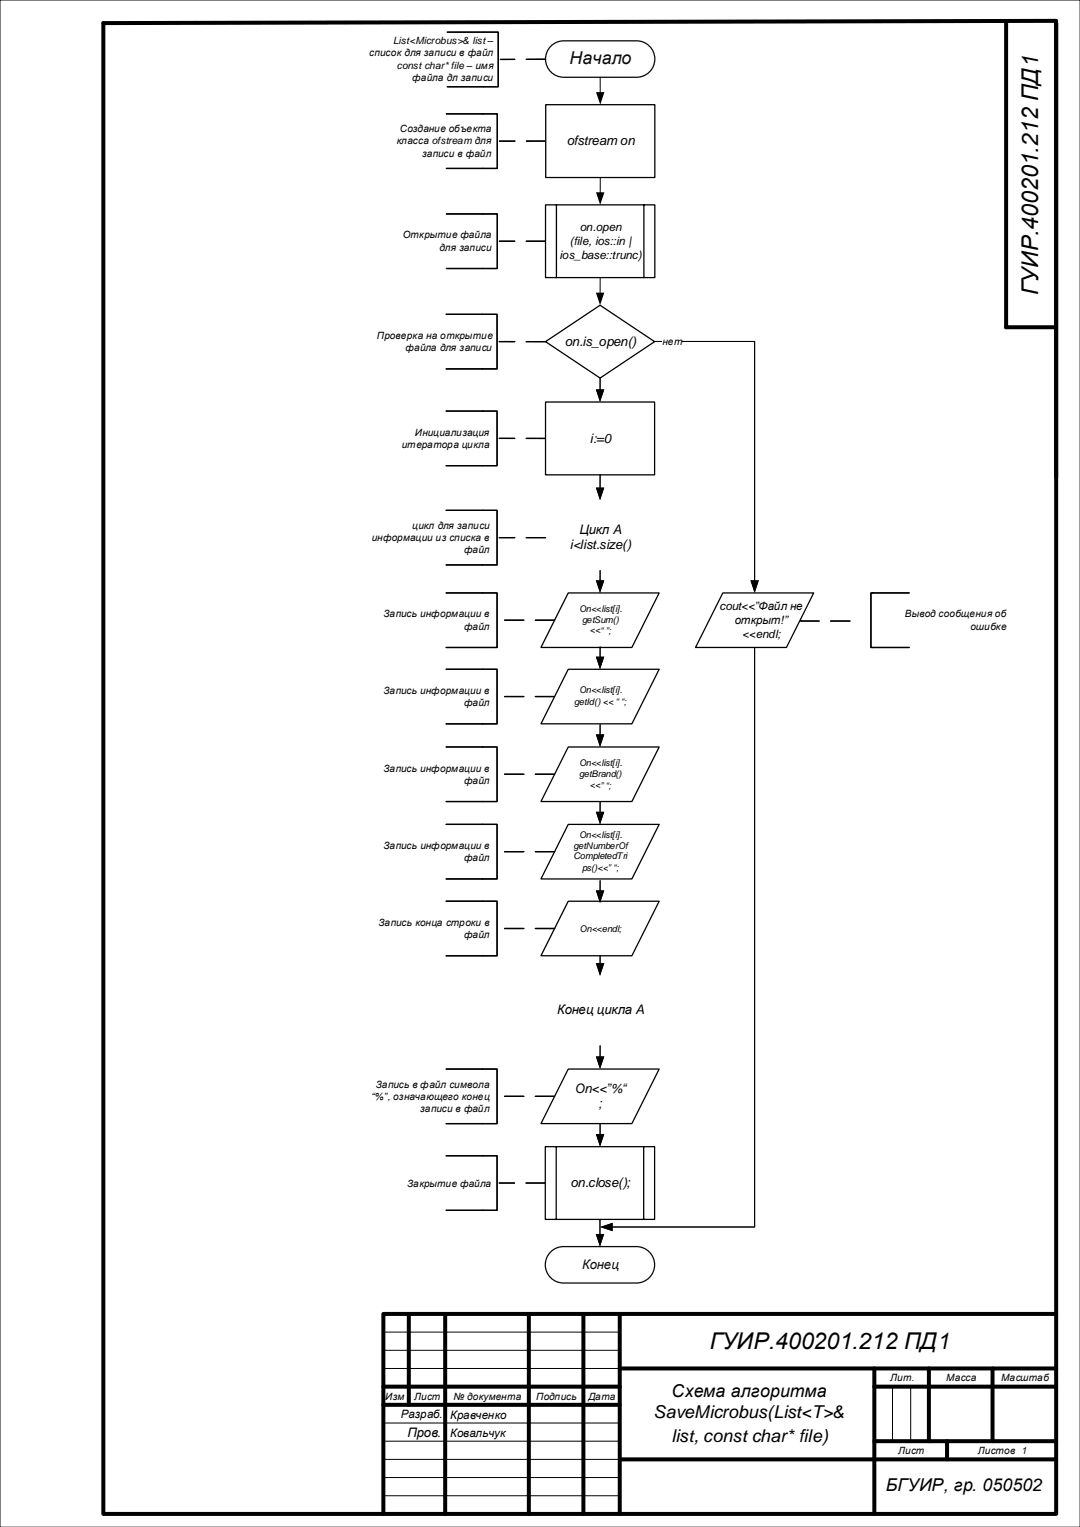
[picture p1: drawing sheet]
<svg xmlns="http://www.w3.org/2000/svg" width="297mm" height="420mm" viewBox="0 0 297 420" stroke-linecap="round" stroke-linejoin="round" font-family="sans-serif">
<path d="M105.4 366.3h65M105.4 371.4h65M105.4 376.4h65M105.4 391.4h65M105.4 396.4h65M245.4 381.3v15.1M250.4 381.3v15.1M0 420v-420h297v420M105.4 401.3h65.1M105.4 406.3h65M105.4 411.3h65" fill="none" stroke="#000" stroke-width=".27"/>
<g fill="none" stroke="#000" stroke-width="1.1">
<path d="M276.6 5.8v84.2h13.4M290.4 5.7l-262 .6v410.1h262v-410.1v125M112.4 361.4v24.9M122.4 361.4v55M145.4 361.4v55M160.4 361.4v55M170.4 376.4h120M170.4 361.4v55M240.4 376.4v40M255.4 376.4v20M272.9 376.4v20M290.4 361.4h-185v55"/>
<path d="M105.4 381.3h65M105.4 386.3h65M240.4 381.3h50M240.4 396.4h50M260.4 396.4v4.9M170.5 401.3h119.9"/>
</g>
<path d="M151.8 12.4a5 5 0 0 1 3.2-1.2h20a5 5 0 0 1 5.1 5 5 5 0 0 1-5.1 5h-20a5 5 0 0 1-4.7-3.2 5 5 0 0 1 1.5-5.6z" fill-rule="evenodd" fill="#fff"/>
<path d="M151.8 12.4a5 5 0 0 1 3.2-1.2h20a5 5 0 0 1 5.1 5 5 5 0 0 1-5.1 5h-20a5 5 0 0 1-4.7-3.2 5 5 0 0 1 1.5-5.6z" fill="none" stroke="#0c0c0c" stroke-width=".35"/>
<path d="M123 8.8h14v15.1h-14M122.7 31.3h14v15h-14M122.7 58.8h14v15h-14M122.7 86.4h14v15h-14M122.7 113.1h14v15h-14M122.7 140.4h14v15h-14" fill="none" stroke="#000" stroke-width=".35"/>
<path d="M150 16.3l-12.4 .1M150.1 38.8h-12.8M150 66.3h-12.7M150 94l-12.7-.1M150 120.6h-12.7M150 147.9h-12.7" fill="none" stroke="#000" stroke-width=".35" stroke-dasharray="5.3 3.2"/>
<path d="M150.1 28.8h30v20h-30z" fill-rule="evenodd" fill="#fff"/>
<path d="M150.1 28.8h30v20h-30z" fill="none" stroke="#000" stroke-width=".35"/>
<path d="M165 21.2v4.4M165.1 48.8l-.1 4.4" fill="none" stroke="#000" stroke-width=".27"/>
<path d="M163.9 25.3h2.3l-1.1 3.5zM163.9 52.9h2.3l-1.2 3.4z" fill="#000"/>
<path d="M150 56.3h30.1v20h-30.1z" fill-rule="evenodd" fill="#fff"/>
<path d="M150 56.3h30.1v20h-30.1zM153 56.3v20M177.1 56.3v20" fill="none" stroke="#000" stroke-width=".35"/>
<path d="M150 94l15-10.1 15 10.1-15 10z" fill-rule="evenodd" fill="#fff"/>
<path d="M150 94l15-10.1 15 10.1-15 10z" fill="none" stroke="#000" stroke-width=".35"/>
<path d="M150 110.6h30v20h-30z" fill-rule="evenodd" fill="#fff"/>
<path d="M150 110.6h30v20h-30z" fill="none" stroke="#000" stroke-width=".35"/>
<path d="M165 76.3v4.5M165 104v3.4M165 130.5v3.9M165 156.9v3" fill="none" stroke="#000" stroke-width=".27"/>
<path d="M163.9 80.5h2.3l-1.2 3.4zM163.8 107.1h2.4l-1.2 3.5zM163.8 134.1h2.4l-1.2 3.5zM163.8 159.6h2.4l-1.2 3.5z" fill="#000"/>
<path d="M156.2 294h25.1l-7.5 15h-25.1z" fill-rule="evenodd" fill="#fff"/>
<path d="M122.7 294h14v15h-14M156.2 294h25.1l-7.5 15h-25.1zM122.7 317.8h14v15.1h-14" fill="none" stroke="#000" stroke-width=".35"/>
<path d="M152.5 301.5h-15.2M149.9 325.3h-12.6" fill="none" stroke="#000" stroke-width=".35" stroke-dasharray="5.3 3.2"/>
<path d="M165 287.6v3.2M165 308.9v3.3" fill="none" stroke="#000" stroke-width=".27"/>
<path d="M163.8 290.5l2.4 .1-1.2 3.4zM163.8 311.9h2.4l-1.2 3.5z" fill="#000"/>
<path d="M149.9 315.4h30.1v20h-30.1z" fill-rule="evenodd" fill="#fff"/>
<path d="M149.9 315.4h30.1v20h-30.1zM152.9 315.4v20M177 315.4v20" fill="none" stroke="#000" stroke-width=".35"/>
<path d="M165 335.4v4.3" fill="none" stroke="#000" stroke-width=".27"/>
<path d="M163.8 339.4h2.3l-1.1 3.4z" fill="#000"/>
<path d="M151.1 344.6a5 5 0 0 1 3.9-1.8h20a5 5 0 0 1 5 5 5 5 0 0 1-5 5h-20a5 5 0 0 1-4.6-2.8 5 5 0 0 1 .7-5.4z" fill-rule="evenodd" fill="#fff"/>
<path d="M151.1 344.6a5 5 0 0 1 3.9-1.8h20a5 5 0 0 1 5 5 5 5 0 0 1-5 5h-20a5 5 0 0 1-4.6-2.8 5 5 0 0 1 .7-5.4z" fill="none" stroke="#0c0c0c" stroke-width=".35"/>
<path d="M180.1 93.9h27.4v66" fill="none" stroke="#000" stroke-width=".27"/>
<path d="M206.3 159.6h2.4l-1.2 3.5z" fill="#000"/>
<path d="M182 92.2h5.5v3.4h-5.5z" fill-rule="evenodd" fill="#fff"/>
<path d="M180.1 93.9h27.4v66" fill="none" stroke="#000" stroke-width=".27"/>
<path d="M206.3 159.6h2.4l-1.2 3.5z" fill="#000"/>
<g fill="#fff">
<path d="M182 92.2h5.5v3.4h-5.5z" fill-rule="evenodd"/>
<path d="M198.8 163.1h24.9l-7.5 15h-24.9z" fill-rule="evenodd"/>
</g>
<path d="M198.8 163.1h24.9l-7.5 15h-24.9zM250 163.1h-10.5v15h10.5" fill="none" stroke="#000" stroke-width=".35"/>
<path d="M220.2 170.6v.2h15v-.2h.2" fill="none" stroke="#000" stroke-width=".35" stroke-dasharray="5.3 3.2"/>
<path d="M207.5 178.1v159.3h-39.3" fill="none" stroke="#000" stroke-width=".27"/>
<path d="M165 337.4l3.5-1.1v2.3z" fill="#000"/>
<path d="M156.2 163.1h25.1l-7.5 15h-25.1z" fill-rule="evenodd" fill="#fff"/>
<path d="M122.7 163.1h14v15h-14M156.2 163.1h25.1l-7.5 15h-25.1z" fill="none" stroke="#000" stroke-width=".35"/>
<path d="M152.5 170.6h-15.2" fill="none" stroke="#000" stroke-width=".35" stroke-dasharray="5.3 3.2"/>
<path d="M156.2 184.1h25.1l-7.5 15h-25.1z" fill-rule="evenodd" fill="#fff"/>
<path d="M122.7 184.1h14v15h-14M156.2 184.1h25.1l-7.5 15h-25.1z" fill="none" stroke="#000" stroke-width=".35"/>
<path d="M152.5 191.6h-15.2" fill="none" stroke="#000" stroke-width=".35" stroke-dasharray="5.3 3.2"/>
<path d="M165 177.9v3" fill="none" stroke="#000" stroke-width=".27"/>
<path d="M163.8 180.6h2.4l-1.2 3.5z" fill="#000"/>
<path d="M156.2 205.4h25.1l-7.5 15h-25.1z" fill-rule="evenodd" fill="#fff"/>
<path d="M122.7 205.4h14v15h-14M156.2 205.4h25.1l-7.5 15h-25.1z" fill="none" stroke="#000" stroke-width=".35"/>
<path d="M152.5 212.9h-15.2" fill="none" stroke="#000" stroke-width=".35" stroke-dasharray="5.3 3.2"/>
<path d="M165 199.3v3" fill="none" stroke="#000" stroke-width=".27"/>
<path d="M163.8 202h2.4l-1.2 3.4z" fill="#000"/>
<path d="M156.2 226.7h25.1l-7.5 15h-25.1z" fill-rule="evenodd" fill="#fff"/>
<path d="M122.7 226.7h14v15h-14M156.2 226.7h25.1l-7.5 15h-25.1z" fill="none" stroke="#000" stroke-width=".35"/>
<path d="M152.5 234.2h-15.2" fill="none" stroke="#000" stroke-width=".35" stroke-dasharray="5.3 3.2"/>
<path d="M165 220.6v2.9" fill="none" stroke="#000" stroke-width=".27"/>
<path d="M163.8 223.3h2.4l-1.2 3.4z" fill="#000"/>
<path d="M156.2 247.9h25.1l-7.5 15h-25.1z" fill-rule="evenodd" fill="#fff"/>
<path d="M122.7 247.8h14v15.1h-14M156.2 247.9h25.1l-7.5 15h-25.1z" fill="none" stroke="#000" stroke-width=".35"/>
<path d="M152.5 255.4h-15.2" fill="none" stroke="#000" stroke-width=".35" stroke-dasharray="5.3 3.2"/>
<path d="M165 242.2v3M165 262.8v2.4" fill="none" stroke="#000" stroke-width=".27"/>
<path d="M163.8 244.9h2.4l-1.2 3.4zM163.9 264.9h2.3l-1.2 3.5z" fill="#000"/>
<text font-size="6.4" x="285.5" y="81.2" transform="rotate(-90 285.5 81.2)">ГУИР.400201.212 ПД1</text>
<text font-size="6.3" x="195.2" y="370.9">ГУИР.400201.212 ПД1</text>
<text font-size="4.9" fill="#0c0c0c" x="156.6" y="17.7">Начало</text>
<g font-size="4.9">
<text x="184.7" y="384.2">Схема алгоритма</text>
<text x="179.7" y="390.1">SaveMicrobus(List&lt;T&gt;&amp;</text>
<text x="184.6" y="396.7">list, const char* file)</text>
<text x="243.6" y="410">БГУИР, гр. 050502</text>
</g>
<g font-size="3.6">
<text x="155.9" y="39.9">ofstream on</text>
<text x="155.3" y="95.1">on.is_open()</text>
<text x="162.2" y="121.7">i:=0</text>
<text x="159.4" y="146.9">Цикл A</text>
<text x="156.7" y="151.1">i&lt;list.size()</text>
<text x="153.2" y="279">Конец цикла A</text>
<text x="158" y="300.6">On&lt;&lt;”%“</text>
<text x="164.6" y="304.8">;</text>
<text x="156.9" y="326.6">on.close();</text>
<text x="112.1" y="395.1">Пров.</text>
</g>
<text font-size="3.6" fill="#0c0c0c" x="160.1" y="349.1">Конец</text>
<g font-size="3.2">
<text x="159.4" y="63.5">on.open</text>
<text x="153.8" y="71.1">ios_base::trunc)</text>
<text x="156.7" y="67.3">(file, ios::in |</text>
<text x="197.8" y="167.8">cout&lt;&lt;”Файл не</text>
<text x="202" y="171.6">открыт!”</text>
<text x="204" y="175.4">&lt;&lt;endl;</text>
<text x="110.2" y="390">Разраб.</text>
<text x="123.8" y="390.1">Кравченко</text>
<text x="123.8" y="395.1">Ковальчук</text>
</g>
<g font-size="2.8">
<text x="101.5" y="15.5">список для записи в файл</text>
<text x="108.1" y="12.1">List&lt;Microbus&gt;&amp; list –</text>
<text x="109.1" y="18.9">const char* file – имя</text>
<text x="113.4" y="22.3">файла дл записи</text>
<text x="109.1" y="39.7">класса ofstream для</text>
<text x="109.9" y="36.3">Создание объекта</text>
<text x="116.1" y="43.1">записи в файл</text>
<text x="110.8" y="65.5">Открытие файла</text>
<text x="120.8" y="68.9">для записи</text>
<text x="103.6" y="93.1">Проверка на открытие</text>
<text x="182.2" y="94.8">нет</text>
<text x="111.5" y="96.5">файла для записи</text>
<text x="114" y="119.8">Инициализация</text>
<text x="110.5" y="123.2">итератора цикла</text>
<text x="102.2" y="148.8">информации из списка в</text>
<text x="113.3" y="145.4">цикл для записи</text>
<text x="127.6" y="152.2">файл</text>
<text x="105.4" y="169.8">Запись информации в</text>
<text x="127.6" y="173.2">файл</text>
<text x="248.8" y="169.8">Вывод сообщения об</text>
<text x="266.9" y="173.2">ошибке</text>
<text x="105.4" y="190.8">Запись информации в</text>
<text x="127.6" y="194.2">файл</text>
<text x="105.4" y="212.2">Запись информации в</text>
<text x="127.6" y="215.6">файл</text>
<text x="105.4" y="233.5">Запись информации в</text>
<text x="127.6" y="236.9">файл</text>
<text x="104.1" y="254.6">Запись конца строки в</text>
<text x="127.6" y="258">файл</text>
<text x="103.3" y="299.1">Запись в файл символа</text>
<text x="102.2" y="302.5">“%”, означающего конец</text>
<text x="115.6" y="305.9">записи в файл</text>
<text x="112" y="326.4">Закрытие файла</text>
<text x="244.8" y="379.9">Лит.</text>
<text x="260.2" y="379.9">Масса</text>
<text x="275.3" y="379.9">Масштаб</text>
<text x="105.9" y="384.9">Изм</text>
<text x="113.9" y="384.9">Лист</text>
<text x="124.7" y="384.9">№ документа</text>
<text x="147.4" y="384.9">Подпись</text>
<text x="161.8" y="384.9">Дата</text>
<text x="247" y="399.9">Лист</text>
<text x="268.9" y="399.9">Листов 1</text>
</g>
<g font-size="2.5">
<text x="159.2" y="168.4">On&lt;&lt;list[i].</text>
<text x="160" y="171.4">getSum()</text>
<text x="162.2" y="174.3">&lt;&lt;“ ”;</text>
<text x="159.2" y="190.7">On&lt;&lt;list[i].</text>
<text x="157.9" y="194">getId() &lt;&lt; “ “;</text>
<text x="159.2" y="210.6">On&lt;&lt;list[i].</text>
<text x="159.3" y="213.6">getBrand()</text>
<text x="162.2" y="216.9">&lt;&lt;” “;</text>
<text x="157.7" y="233.4">getNumberOf</text>
<text x="159.2" y="230.4">On&lt;&lt;list[i].</text>
<text x="157.7" y="236.4">CompletedTri</text>
<text x="160" y="239.6">ps()&lt;&lt;” “;</text>
<text x="159.3" y="256.3">On&lt;&lt;endl;</text>
</g>
</svg>
